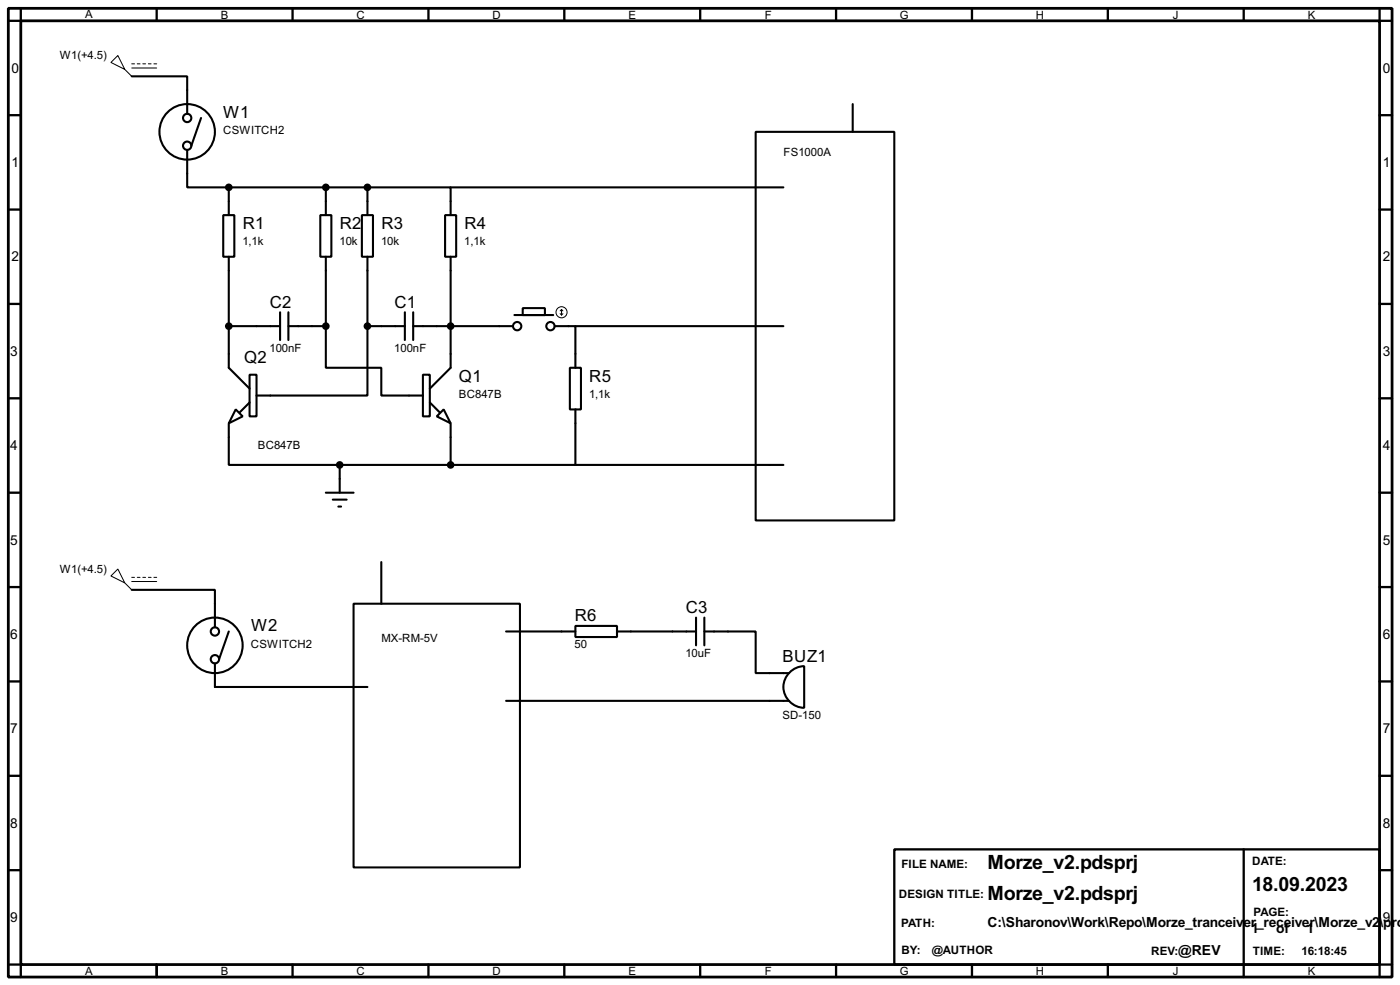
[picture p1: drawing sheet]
<svg xmlns="http://www.w3.org/2000/svg" width="256mm" height="180mm" viewBox="0 0 256 180" stroke-linecap="round" stroke-linejoin="round" font-family="sans-serif">
<path d="M1.5 1.5h253.5v177.3h-253.5zM3.8 3.8h248.9v172.7h-248.9z" fill="none" stroke="#000" stroke-width=".51"/>
<g fill="none" stroke="#000" stroke-width=".42">
<path d="M3.8 1.5v2.3h-2.3M28.7 1.5v2.3M53.6 1.5v2.3M78.5 1.5v2.3M103.4 1.5v2.3M128.3 1.5v2.3M153.2 1.5v2.3M178.1 1.5v2.3M202.9 1.5v2.3M227.8 1.5v2.3M252.7 1.5v2.3h2.3M1.5 21.1h2.3"/>
<path d="M1.5 38.4h2.3M252.7 21.1h2.3M252.7 38.4h2.3M1.5 55.6h2.3M252.7 55.6h2.3M1.5 72.9h2.3M252.7 72.9h2.3M1.5 90.2h2.3M252.7 90.2h2.3M1.5 107.4h2.3M252.7 107.4h2.3M1.5 124.7h2.3"/>
<path d="M252.7 124.7h2.3M1.5 142h2.3M1.5 159.3h2.3M163.8 155.4h88.9v21.1h-88.9zM227.8 155.4v23.4M252.7 142h2.3M252.7 159.3h2.3M1.5 176.5h2.3v2.3M28.7 176.5v2.3M53.6 176.5v2.3M78.5 176.5v2.3M103.4 176.5v2.3"/>
<path d="M128.3 176.5v2.3M153.2 176.5v2.3M178.1 176.5v2.3M202.9 176.5v2.3M255 176.5h-2.3v2.3"/>
</g>
<g fill="none" stroke="#000" stroke-width=".38">
<path d="M24.1 14h10.2v6.8M156.2 19v5.1M34.3 27.4v6.9h7.6M36.8 21.6l-1.7 5.1M40.9 39.4h2v7.6h-2zM41.9 34.3v5.1M41.9 34.3h25.4M58.7 39.4h2v7.6h-2zM59.7 34.3v5.1M66.3 39.4h2v7.6h-2zM67.3 34.3h15.2v5.1M67.3 34.3v5.1"/>
<path d="M81.5 39.4h2.1v7.6h-2.1zM82.5 34.3h61M138.4 24.1h25.4v71.1h-25.4zM41.9 59.7h9.4M41.9 47v20.3l3.8 3.8M51.3 57.1v5.1M52.8 59.7h6.9M52.8 57.1v5.1M59.7 59.7v7.6h10.1v5.1h7.7M59.7 47v12.7M67.3 59.7v12.7h-20.3M67.3 59.7h6.9"/>
<path d="M67.3 47v12.7M74.2 57.1v5.1M75.7 59.7h18.3M75.7 57.1v5.1M82.5 47v20.3l-3.8 3.8M94.2 57.7h7.1M95.8 56.4h4v1.3h-4zM101.6 59.7h3.8v7.6M105.4 59.7h38.1M41.9 77.5v7.6h20.3M43.2 74.9l1.2 1.3-2.5 1.3zM45.7 68.6h1.3v7.6h-1.3z"/>
<path d="M45.7 73.7l-1.8 1.7M77.5 68.6h1.2v7.6h-1.2zM78.7 73.7l1.8 1.7M80 76.2l1.3-1.3 1.2 2.6zM82.5 77.5v7.6M104.4 67.3h2v7.6h-2zM105.4 74.9v10.2h-22.9M59.7 90.2h5.1M61 91.4h2.5M62 92.7h.5M62.2 85.1v5.1M62.2 85.1h20.3"/>
<path d="M105.4 85.1h38.1M24.1 107.9h15.3v6.9M41.9 115.6l-1.8 5M64.8 110.5h30.4v48.2h-30.4zM69.8 102.9v7.6zM92.7 115.6h12.7M105.4 114.6h7.6v2h-7.6zM113 115.6h14.5M127.5 113v5.1M129 115.6h9.4v7.6h6.1M129 113v5.1M39.4 121.4v4.3h27.9"/>
<path d="M92.7 128.3h51.8M144.7 123.1a3.8 3.8 0 0 1 2.6-1.2v7.6a3.8 3.8 0 0 1-3.5-2.3 3.8 3.8 0 0 1 .9-4.1z"/>
<circle cx="34.3" cy="24.1" r="5.1"/>
<circle cx="34.3" cy="21.6" r=".76"/>
<circle cx="34.3" cy="26.7" r=".76"/>
<circle cx="94.7" cy="59.7" r=".76"/>
<circle cx="100.8" cy="59.7" r=".76"/>
<circle cx="39.4" cy="118.1" r="5.1"/>
<circle cx="39.4" cy="115.6" r=".76"/>
<circle cx="39.4" cy="120.7" r=".76"/>
</g>
<g fill="#000" stroke="#000" stroke-width=".38">
<circle cx="41.9" cy="34.3" r=".51"/>
<circle cx="59.7" cy="34.3" r=".51"/>
<circle cx="67.3" cy="34.3" r=".51"/>
<circle cx="41.9" cy="59.7" r=".51"/>
<circle cx="59.7" cy="59.7" r=".51"/>
<circle cx="67.3" cy="59.7" r=".51"/>
<circle cx="82.5" cy="59.7" r=".51"/>
<circle cx="62.2" cy="85.1" r=".51"/>
<circle cx="82.5" cy="85.1" r=".51"/>
</g>
<g fill="none" stroke="#000" stroke-width=".18">
<path d="M20.3 11.4l1.3-1.2 1.3 2.5zM22.9 12.7l1.2 1.3M24.1 11.7h.5M24.1 12.4h4.6M25.1 11.7h.6M26.2 11.7h.5M27.2 11.7h.5M28.2 11.7h.5M102.6 57.4l.3 .3M102.9 56.6v1.1M102.9 56.6l-.3 .3M102.9 56.6l.2 .3"/>
<path d="M103.1 57.4l-.2 .3M20.3 105.4l1.3-1.3 1.3 2.6zM22.9 106.7l1.2 1.2M24.1 105.7h.5M24.1 106.4h4.6M25.1 105.7h.6M26.2 105.7h.5M27.2 105.7h.5M28.2 105.7h.5"/>
<circle cx="102.9" cy="57.2" r="1.02"/>
</g>
<g font-size="4">
<text x="180.9" y="159">Morze_v2.pdsprj</text>
<text x="180.9" y="164.8">Morze_v2.pdsprj</text>
<text x="229.4" y="163.1">18.09.2023</text>
</g>
<g font-size="3.4">
<text x="40.9" y="21.6">W1</text>
<text x="44.5" y="42">R1</text>
<text x="62.2" y="42">R2</text>
<text x="69.9" y="42">R3</text>
<text x="85.1" y="42">R4</text>
<text x="49.4" y="56.3">C2</text>
<text x="72.3" y="56.3">C1</text>
<text x="44.7" y="66.5">Q2</text>
<text x="84.1" y="69.9">Q1</text>
<text x="108" y="69.9">R5</text>
<text x="105.3" y="113.7">R6</text>
<text x="125.6" y="112.2">C3</text>
<text x="46" y="115.6">W2</text>
<text x="143.4" y="121.1">BUZ1</text>
</g>
<g font-size="2.8">
<text x="2.1" y="13.3">0</text>
<text x="253.3" y="13.3">0</text>
<text x="2.1" y="30.6">1</text>
<text x="253.3" y="30.6">1</text>
<text x="2.1" y="47.8">2</text>
<text x="253.3" y="47.8">2</text>
<text x="1.9" y="65.1">3</text>
<text x="253.3" y="65.1">3</text>
<text x="1.9" y="82.4">4</text>
<text x="253.3" y="82.4">4</text>
<text x="1.9" y="99.7">5</text>
<text x="253.3" y="99.7">5</text>
<text x="1.9" y="116.9">6</text>
<text x="253.3" y="116.9">6</text>
<text x="1.9" y="134.2">7</text>
<text x="253.3" y="134.2">7</text>
<text x="1.9" y="151.5">8</text>
<text x="253.3" y="151.5">8</text>
<text x="1.9" y="168.7">9</text>
<text x="180.9" y="169.7">C:\Sharonov\Work\Repo\Morze_tranceiver_receiver\Morze_v2\</text>
<text x="229.2" y="170.7">1</text>
<text x="233.8" y="170.7">of</text>
<text x="239.4" y="170.7">1</text>
<text x="253.3" y="168.7">9</text>
<text x="253.4" y="169.7">prot</text>
<text x="215.9" y="174.8">@REV</text>
</g>
<g font-size="2.4">
<text x="165.1" y="158.8">FILE NAME:</text>
<text x="229.4" y="158.3">DATE:</text>
<text x="164.7" y="164.3">DESIGN TITLE:</text>
<text x="229.7" y="167.7">PAGE:</text>
<text x="165.1" y="169.6">PATH:</text>
<text x="165.1" y="174.6">BY:</text>
<text x="170.7" y="174.6">@AUTHOR</text>
<text x="210.9" y="174.7">REV:</text>
<text x="229.5" y="174.7">TIME:</text>
<text x="238.4" y="174.7">16:18:45</text>
</g>
<g font-size="2.3">
<text x="15.6" y="3.3">A</text>
<text x="40.5" y="3.5">B</text>
<text x="65.3" y="3.5">C</text>
<text x="90.2" y="3.5">D</text>
<text x="115.1" y="3.5">E</text>
<text x="140.1" y="3.5">F</text>
<text x="164.8" y="3.5">G</text>
<text x="189.8" y="3.5">H</text>
<text x="214.9" y="3.5">J</text>
<text x="239.6" y="3.5">K</text>
<text x="11" y="10.9">W1(+4.5)</text>
<text x="40.9" y="24.6">CSWITCH2</text>
<text x="143.5" y="28.6">FS1000A</text>
<text x="44.4" y="44.9">1,1k</text>
<text x="62.2" y="44.9">10k</text>
<text x="69.8" y="44.9">10k</text>
<text x="85" y="44.9">1,1k</text>
<text x="49.4" y="64.3">100nF</text>
<text x="72.2" y="64.3">100nF</text>
<text x="84.1" y="72.9">BC847B</text>
<text x="107.9" y="72.9">1,1k</text>
<text x="47.2" y="82.1">BC847B</text>
<text x="11" y="104.9">W1(+4.5)</text>
<text x="46" y="118.5">CSWITCH2</text>
<text x="69.9" y="117.5">MX-RM-5V</text>
<text x="105.2" y="118.7">50</text>
<text x="125.6" y="120.2">10uF</text>
<text x="143.3" y="131.6">SD-150</text>
<text x="15.6" y="178.5">A</text>
<text x="40.5" y="178.5">B</text>
<text x="65.3" y="178.5">C</text>
<text x="90.2" y="178.5">D</text>
<text x="115.1" y="178.5">E</text>
<text x="140.1" y="178.5">F</text>
<text x="164.8" y="178.5">G</text>
<text x="189.8" y="178.5">H</text>
<text x="214.9" y="178.5">J</text>
<text x="239.6" y="178.5">K</text>
</g>
</svg>
